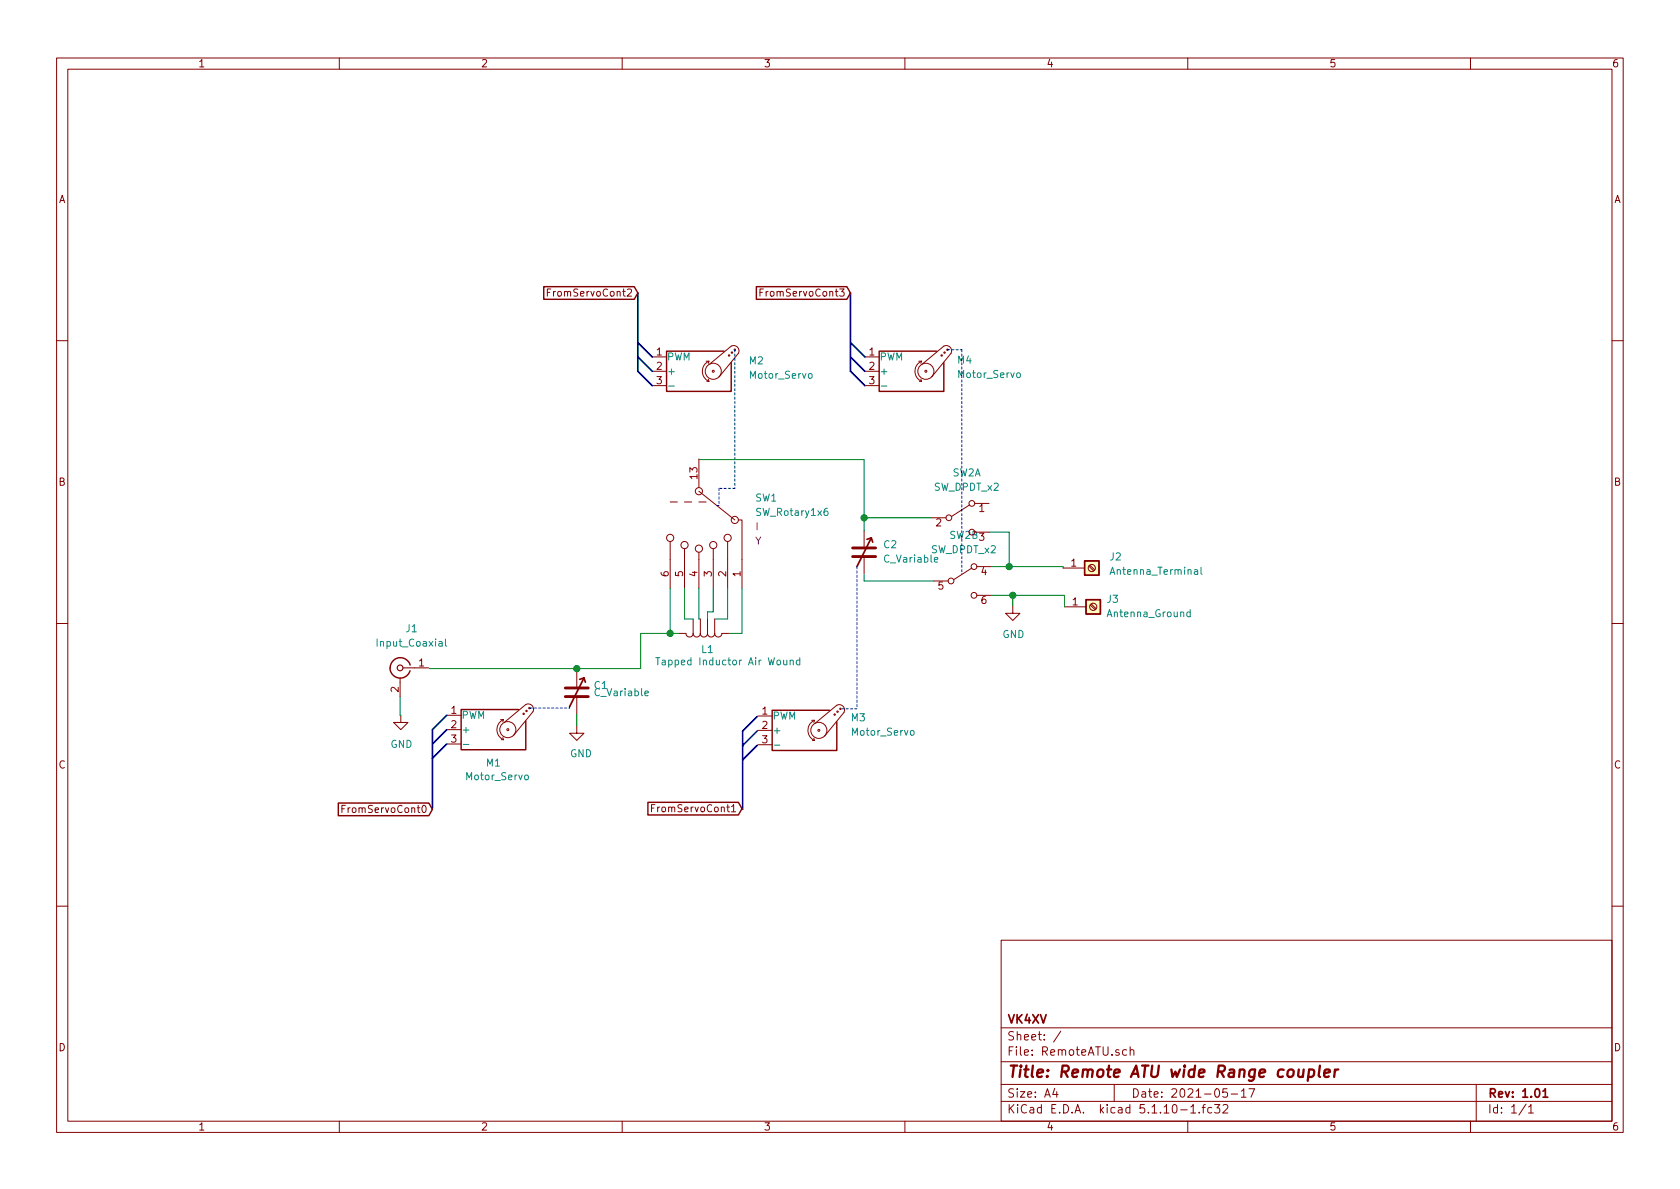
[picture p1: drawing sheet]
<svg xmlns="http://www.w3.org/2000/svg" width="297mm" height="210mm" viewBox="0 0 297 210" stroke-linecap="round" stroke-linejoin="round" font-family="sans-serif">
<g fill="none" stroke="#840000" stroke-width=".18">
<path d="M10 10.3h277v189.9h-277zM12 12.2h273v186.1h-273zM60 10.3v1.9M110 10.3v1.9M160 10.3v1.9M210 10.3v1.9M260 10.3v1.9M96.8 51.7h.4M97.4 51.1h-.6v1.3M110.9 51.2l.5-.1 .2 .1 .1 .3-.1 .2-.7 .7h.8M134.4 51.7h.4M135 51.1h-.6v1.3"/>
<path d="M10 60.2h2M115.3 63.1h2.6M115.3 65.7h2.6M115.3 68.2h2.6M124.8 63.9h.5M125 67.4h.3M125.2 67.1l.1 .3M125.3 63.9a1.94 1.94 0 0 0-1.1 1.8 1.94 1.94 0 0 0 1.1 1.7M125.3 63.9l-.1 .4M125.5 64.4l3.8-3.2a.95 .95 0 0 1 1.1 .2 .95 .95 0 0 1 .2 1.1l-3.5 4.2M152.9 63.1h2.5M152.9 65.7h2.5"/>
<path d="M152.9 68.2h2.5M162.4 63.9h.5M162.6 67.4h.3M162.8 67.1l.1 .3M162.9 63.9a1.94 1.94 0 0 0-1.1 1.8 1.94 1.94 0 0 0 1.1 1.7M162.9 63.9l-.1 .4M163.1 64.4l3.8-3.2a.95 .95 0 0 1 1.1 .2 .95 .95 0 0 1 .1 1.1l-3.4 4.2M285 60.2h2M118.5 88.8h1.3M118.5 95.8v8.2M121 88.8h1.3M121 97v7"/>
<path d="M123.6 86.9l6.3 5M123.6 88.8h1.2M123.6 81.1v5.1M123.6 97.7v6.3M126.1 97v7M128.7 95.8v8.2M130.6 91.9h.6v12.1M152.8 93.8v3.1M152.8 98.4v3.1M164.7 91.6h2.6M171.4 89.3l-3.1 2M172.3 89h2.6"/>
<path d="M172.3 94.1h2.6M192.7 99.9l.8 .9M10 110.3h2M70.7 119.9v3.3M71.2 118.1h4.6M102 118.6v3.1M120 112h1.3a.63 .63 0 0 0 .6 .6 .63 .63 0 0 0 .7-.6M122.6 112a.63 .63 0 0 0 .6 .6 .63 .63 0 0 0 .6-.6M122.6 109.5v2.5M123.8 112a.63 .63 0 0 0 .7 .6 .63 .63 0 0 0 .6-.6M123.8 109.5v2.5M125.1 112a.63 .63 0 0 0 .6 .6 .63 .63 0 0 0 .7-.6"/>
<path d="M125.1 109.5v2.5M126.4 112a.63 .63 0 0 0 .6 .6 .63 .63 0 0 0 .6-.6h1.3M126.4 109.5v2.5M165.1 102.7h2.5M171.8 100.5l-3.1 2M172.7 100.2h2.6M172.7 105.3h2.6M179.1 107.2v1.3h1.2l-1.2 1.2-1.3-1.2h1.3M188 100.5h3.8M188.2 107.3h3.8M192.5 100.1l.9 .9M192.8 107l.8 .8"/>
<path d="M192.9 106.8l.9 .8M285 110.3h2M70.9 126.5v1.3h1.2l-1.2 1.2-1.3-1.2h1.3M79 126.5h2.5M79 129h2.5M79 131.6h2.5M88.5 127.2h.5M88.6 130.8h.4M88.9 130.4l.1 .4M89 127.2a1.94 1.94 0 0 0-1.1 1.8 1.94 1.94 0 0 0 1.1 1.8M89 127.2l-.1 .4M89.2 127.8l3.8-3.2a.95 .95 0 0 1 1.1 .2 .95 .95 0 0 1 .1 1.1l-3.4 4.1"/>
<path d="M102 128.4v1.3h1.3l-1.3 1.2-1.3-1.2h1.3M102 123.2v3M134 126.6h2.5M134 129.2h2.5M134 131.7h2.5M143.5 127.4h.5M143.6 130.9h.4M143.9 130.6l.1 .3M144 127.4a1.94 1.94 0 0 0-1.2 1.8 1.94 1.94 0 0 0 1.2 1.7M144 127.4l-.1 .4M144.1 127.9l3.9-3.2a.95 .95 0 0 1 1 .2 .95 .95 0 0 1 .2 1.1l-3.4 4.2M60.5 143h.4"/>
<path d="M61.1 142.4h-.6v1.3M74.7 142.5l.2-.1a.67 .67 0 0 1 .5 .6 .67 .67 0 0 1-.5 .7l-.3-.5zM115.2 142.9h.4M115.8 142.3h-.6v1.3M129.3 143.6h.8M10 160.2h2M177 166.3h108v32h-108zM285 160.2h2M60 198.3v1.9M110 198.3v1.9M160 198.3v1.9M177 194.8h108"/>
<path d="M177 191.8h108M177 187.8h108M177 181.8h108M186.5 192.5l-.4 1h1M186.8 193v1M187.6 182.3l-1.3 2M197 191.8v3M199.2 185.7l-.4-.1-.3 .3 .1 .6 .2 .1 .4-.1M199.8 185.7h.1a.37 .37 0 0 1 .6 .1v.8M199.8 185.1v1.5M208.8 196.3h1.1M210 198.3v1.9"/>
<path d="M210.5 195.8l.5-.5v1.5M210.5 196.8h.9M212 196.7v.1M212.5 195.8h.6M213.1 195.3l-.3 .2v1.3M214.2 195.9l-.4-.1-.3 .3 .2 .6h.5M214.8 195.3h.9l-.5 .6 .4 .1v.7l-.2 .1-.6-.1M216.3 195.5l.2-.2h.3l.2 .2 .1 .3-.1 .2-.8 .8h.9M217 192.5h-.7l-.1 .7 .2-.1 .5 .1 .1 .2v.5l-.2 .1-.6-.1M217.7 193.5h1.1M219.5 193l.4-.5v1.5M219.5 194h.8"/>
<path d="M220.8 192.5h1l-.6 1.5M260 198.3v1.9M261 191.8v6.5M269.8 195.2l-1.2 2M270.3 195.8l.4-.5v1.5M270.3 196.8h.8"/>
<circle cx="126.1" cy="65.7" r=".18"/>
<circle cx="126.1" cy="65.7" r="1.42"/>
<circle cx="128.9" cy="62.9" r=".13"/>
<circle cx="129.4" cy="62.4" r=".13"/>
<circle cx="129.9" cy="61.8" r=".13"/>
<circle cx="163.7" cy="65.7" r=".18"/>
<circle cx="163.7" cy="65.7" r="1.42"/>
<circle cx="166.5" cy="62.9" r=".13"/>
<circle cx="167" cy="62.4" r=".13"/>
<circle cx="167.5" cy="61.8" r=".13"/>
<circle cx="118.5" cy="95.1" r=".63"/>
<circle cx="121" cy="96.4" r=".63"/>
<circle cx="123.6" cy="86.9" r=".63"/>
<circle cx="123.6" cy="97" r=".63"/>
<circle cx="126.1" cy="96.4" r=".63"/>
<circle cx="128.7" cy="95.1" r=".63"/>
<circle cx="129.9" cy="91.9" r=".63"/>
<circle cx="167.8" cy="91.6" r=".51"/>
<circle cx="171.8" cy="89" r=".51"/>
<circle cx="168.1" cy="102.7" r=".51"/>
<circle cx="172.2" cy="105.3" r=".51"/>
<circle cx="172.2" cy="100.2" r=".51"/>
<circle cx="193" cy="100.5" r=".63"/>
<circle cx="193.3" cy="107.3" r=".63"/>
<circle cx="89.8" cy="129" r=".18"/>
<circle cx="89.8" cy="129" r="1.42"/>
<circle cx="92.6" cy="126.2" r=".13"/>
<circle cx="93.1" cy="125.7" r=".13"/>
<circle cx="93.6" cy="125.2" r=".13"/>
<circle cx="144.8" cy="129.2" r=".18"/>
<circle cx="144.8" cy="129.2" r="1.42"/>
<circle cx="147.6" cy="126.4" r=".13"/>
<circle cx="148.1" cy="125.9" r=".13"/>
<circle cx="148.6" cy="125.3" r=".13"/>
</g>
<path d="M154.1 95.1l-2.6 5.1M154.1 95.1l-.8 .3M154.1 95.1l.2 .8M103.3 119.9l-2.6 5.1M103.3 119.9l-.8 .2M103.3 119.9l.2 .7M272.8 193l.4-.5v1.5M272.8 194h.9" fill="none" stroke="#840000" stroke-width=".3"/>
<path d="M231.4 189.2a.68 .68 0 0 1 .9 .1v.8a.66 .66 0 0 1-1 .2M231.5 189.1l-.3 2M233.4 188.4l-.3 1.8 .3 .2M234.2 189.8l.9-.2v-.4l-.6-.1-.3 .3v.9l.2 .1 .5-.1M236 189.1l-.1 1.3M236.6 189.1a.5 .5 0 0 0-.6 .4" fill="none" stroke="#840000" stroke-width=".41"/>
<path d="M150.7 98.4h4.1M150.7 96.9h4.1M99.9 123.2h4.1M99.9 121.7h4.1" fill="none" stroke="#840000" stroke-width=".51"/>
<g fill="#ffffc2" stroke="#ffffc2" stroke-width=".18">
<path d="M191.8 99.2h2.5v2.5h-2.5z"/>
<path d="M192 106h2.6v2.6h-2.6z"/>
</g>
<path d="M96.1 50.7h16l.7 1.1-.7 1.1h-16zM133.7 50.7h16l.7 1.1-.7 1.1h-16zM128 62.1h-10.1v7.1h11.4v-5.1M165.6 62.1h-10.2v7.1h11.5v-5.1M191.8 99.2h2.5v2.5h-2.5zM69 118.1a1.8 1.8 0 0 0 1.5 1.8 1.8 1.8 0 0 0 2-1.3M72.5 117.6a1.8 1.8 0 0 0-2-1.3 1.8 1.8 0 0 0-1.5 1.8M192 106h2.6v2.6h-2.6zM91.7 125.5h-10.2v7.1h11.5v-5.1M146.7 125.6h-10.2v7.1h11.5v-5.1M59.8 142h16l.7 1.1-.7 1.1h-16zM114.6 141.9h16l.6 1.1-.6 1.1h-16z" fill="none" stroke="#840000" stroke-width=".25"/>
<g fill="none" stroke="#008484" stroke-width=".18">
<path d="M118.2 68.3h1M143 66.2l.2-.1 .3 .1 .1 .5-.1 .1-.3 .1-.2-.1zM155.8 68.3h1M179.8 66.1l.2-.2 .4 .2v.4l-.1 .2-.3 .1-.2-.2zM146.3 89.9l-.4 .1a.87 .87 0 0 0 0 1.2l.5-.2v-.5l-.5-.1-.2 .2M78.8 113v1.1l.2 .2M116 116.3h.7M116.3 116.3v1.3M139.7 116.9l.2-.2 .3 .1 .1 .8M139.7 116.7v.9M141.4 116.8l-.4-.1-.2 .3 .1 .5h.5M141.4 116.3v1.3"/>
<path d="M210.4 108.3l-.3-.1-.3 .3 .2 .5h.4M210.4 107.8v1.3M211.2 100.8h.5l.1 .8M211.8 101l-.5 .1-.1 .2v.2h.6M212.3 100.3v1.1l.2 .2M81.9 131.6h1M92.8 137.2l.2-.1 .4 .1v.5l-.1 .1-.3 .1-.2-.1zM136.9 131.8h1M161 129.3l.2-.1 .4 .1v.5l-.1 .2h-.3l-.2-.1z"/>
</g>
<circle cx="70.7" cy="118.1" r=".51" fill="none" stroke="#840000" stroke-width=".2"/>
<path d="M129.9 61.8v24.6M167.5 61.8h2.6M170.1 61.8v39.8M127.1 86.4v3M127.1 89.4h-.4M129.9 86.4h-2.8M151.5 100.2v25.1M93.7 125.2h7M93.7 125.2v-.1M100.7 125.2v-.2M151.5 125.3h-2.9" fill="none" stroke="#0000c2" stroke-width=".18" stroke-dasharray=".4 .4"/>
<path d="M112.8 51.8v13.9l2.5 2.5M150.4 51.8v13.9l2.5 2.5M112.8 60.6l2.5 2.5M112.8 63.1l2.5 2.6M150.4 60.6l2.5 2.5M150.4 63.1l2.5 2.6M79 126.5l-2.5 2.5v13.9M79 131.6l-2.5 2.5M79 129l-2.5 2.6M133.9 126.7l-2.6 2.6v13.8M133.9 131.8l-2.6 2.6M133.9 129.3l-2.6 2.5" fill="none" stroke="#000084" stroke-width=".3"/>
<g fill="none" stroke="#008400" stroke-width=".18">
<path d="M123.6 81.3h29.2v12.5M152.8 91.6h11.9M174.9 94.1h3.5v6.1M75.9 118.2h37.3M102 118.2v.4M118.5 104v8M120 112h-6.7v6.2M121 104v5.5h1.6M123.6 104v5.5h.2M126.1 104v4.2h-1v1.3M128.7 104v5.5h-2.3M131.2 104v8h-2.3"/>
<path d="M152.8 101.6v1.1h12.3M175.3 100.2h12.7v.3M175.3 105.3h12.9v2M179.1 105.3v1.9M70.7 123.2v3.3h.2M102 126.2v2.2"/>
</g>
<g fill="#008400" stroke="#008400" stroke-width=".25">
<circle cx="118.5" cy="112" r=".51"/>
<circle cx="178.4" cy="100.2" r=".51"/>
<circle cx="179.1" cy="105.3" r=".51"/>
<circle cx="102" cy="118.2" r=".51"/>
<circle cx="152.8" cy="91.6" r=".51"/>
</g>
<text font-size="2.8" fill="#840000" x="178" y="190.5">Title: Remote ATU wide Range coupler</text>
<g font-size="2.1" fill="#840000">
<text x="178" y="184">Sheet: /</text>
<text x="178" y="181">VK4XV</text>
<text x="178" y="186.7">File: RemoteATU.sch</text>
<text x="178" y="196.9">KiCad E.D.A. kicad 5.1.10-1.fc32</text>
<text x="178" y="194.1">Size: A4</text>
<text x="200" y="194.1">Date: 2021-05-17</text>
<text x="263" y="194.1">Rev: 1.01</text>
<text x="263" y="196.9">Id: 1/1</text>
</g>
<g font-size="1.8" fill="#840000">
<text x="35" y="11.9">1</text>
<text x="85" y="11.9">2</text>
<text x="135" y="11.9">3</text>
<text x="185" y="11.9">4</text>
<text x="235" y="11.9">5</text>
<text x="285" y="11.9">6</text>
<text x="10.4" y="35.9">A</text>
<text x="285.4" y="35.9">A</text>
<text x="97.6" y="52.4">FromServoCont2</text>
<text x="135.2" y="52.4">FromServoCont3</text>
<text x="116.1" y="62.9">1</text>
<text x="116.1" y="65.4">2</text>
<text x="153.7" y="62.9">1</text>
<text x="153.7" y="65.4">2</text>
<text x="116.1" y="67.9">3</text>
<text x="153.7" y="67.9">3</text>
<text x="10.4" y="85.9">B</text>
<text x="123.3" y="84.7" transform="rotate(-90 123.3 84.7)">13</text>
<text x="285.4" y="85.9">B</text>
<text x="165.5" y="93.1">2</text>
<text x="167.9" y="95.3">SW2B3</text>
<text x="173.1" y="90.5">1</text>
<text x="118.2" y="101.9" transform="rotate(-90 118.2 101.9)">6</text>
<text x="120.8" y="101.9" transform="rotate(-90 120.8 101.9)">5</text>
<text x="123.3" y="101.9" transform="rotate(-90 123.3 101.9)">4</text>
<text x="125.9" y="101.9" transform="rotate(-90 125.9 101.9)">3</text>
<text x="128.4" y="101.9" transform="rotate(-90 128.4 101.9)">2</text>
<text x="130.9" y="101.9" transform="rotate(-90 130.9 101.9)">1</text>
<text x="173.5" y="101.7">4</text>
<text x="189.4" y="100.2">1</text>
<text x="165.9" y="104.3">5</text>
<text x="173.5" y="106.8">6</text>
<text x="189.6" y="107.1">1</text>
<text x="74.1" y="117.9">1</text>
<text x="70.5" y="122.4" transform="rotate(-90 70.5 122.4)">2</text>
<text x="79.8" y="126.2">1</text>
<text x="79.8" y="128.8">2</text>
<text x="79.8" y="131.3">3</text>
<text x="134.8" y="126.4">1</text>
<text x="134.8" y="128.9">2</text>
<text x="134.8" y="131.4">3</text>
<text x="10.4" y="135.9">C</text>
<text x="285.4" y="135.9">C</text>
<text x="61.3" y="143.8">FromServoCont0</text>
<text x="116.1" y="143.6">FromServoCont1</text>
<text x="10.4" y="185.9">D</text>
<text x="285.4" y="185.9">D</text>
<text x="35" y="199.9">1</text>
<text x="85" y="199.9">2</text>
<text x="135" y="199.9">3</text>
<text x="185" y="199.9">4</text>
<text x="235" y="199.9">5</text>
<text x="285" y="199.9">6</text>
</g>
<g font-size="1.8" fill="#008484">
<text x="117.9" y="63.7">PWM</text>
<text x="132.5" y="64.4">M2</text>
<text x="155.5" y="63.7">PWM</text>
<text x="169.3" y="64.3">M4</text>
<text x="117.9" y="66.3">+</text>
<text x="132.7" y="67">Motor_Servo</text>
<text x="155.5" y="66.3">+</text>
<text x="169.5" y="66.8">Motor_Servo</text>
<text x="133.6" y="88.7">SW1</text>
<text x="165.2" y="86.8">SW_DPDT_x2</text>
<text x="168.4" y="84.2">SW2A</text>
<text x="133.9" y="91.2">SW_Rotary1x6</text>
<text x="156.3" y="96.9">C2</text>
<text x="156.5" y="99.5">C_Variable</text>
<text x="164.6" y="97.8">SW_DPDT_x2</text>
<text x="196.3" y="99.1">J2</text>
<text x="196.7" y="101.6">Antenna_Terminal</text>
<text x="195.8" y="106.6">J3</text>
<text x="71.8" y="111.8">J1</text>
<text x="177.2" y="112.8">GND</text>
<text x="196" y="109.1">Antenna_Ground</text>
<text x="67" y="114.3">Input_Coaxial</text>
<text x="117.1" y="117.6">Tapped Inductor Air Wound</text>
<text x="124.1" y="115.5">L1</text>
<text x="105.1" y="121.8">C1</text>
<text x="105.4" y="123.1">C_Variable</text>
<text x="81.6" y="127.1">PWM</text>
<text x="81.6" y="129.7">+</text>
<text x="136.6" y="127.2">PWM</text>
<text x="136.6" y="129.8">+</text>
<text x="150.5" y="127.6">M3</text>
<text x="150.7" y="130.1">Motor_Servo</text>
<text x="69" y="132.3">GND</text>
<text x="82.5" y="138">Motor_Servo</text>
<text x="86" y="135.6">M1</text>
<text x="100.8" y="133.9">GND</text>
</g>
<g font-size="1.8" fill="#840084">
<text x="133.6" y="93.8">I</text>
<text x="133.5" y="96.3">Y</text>
</g>
</svg>
